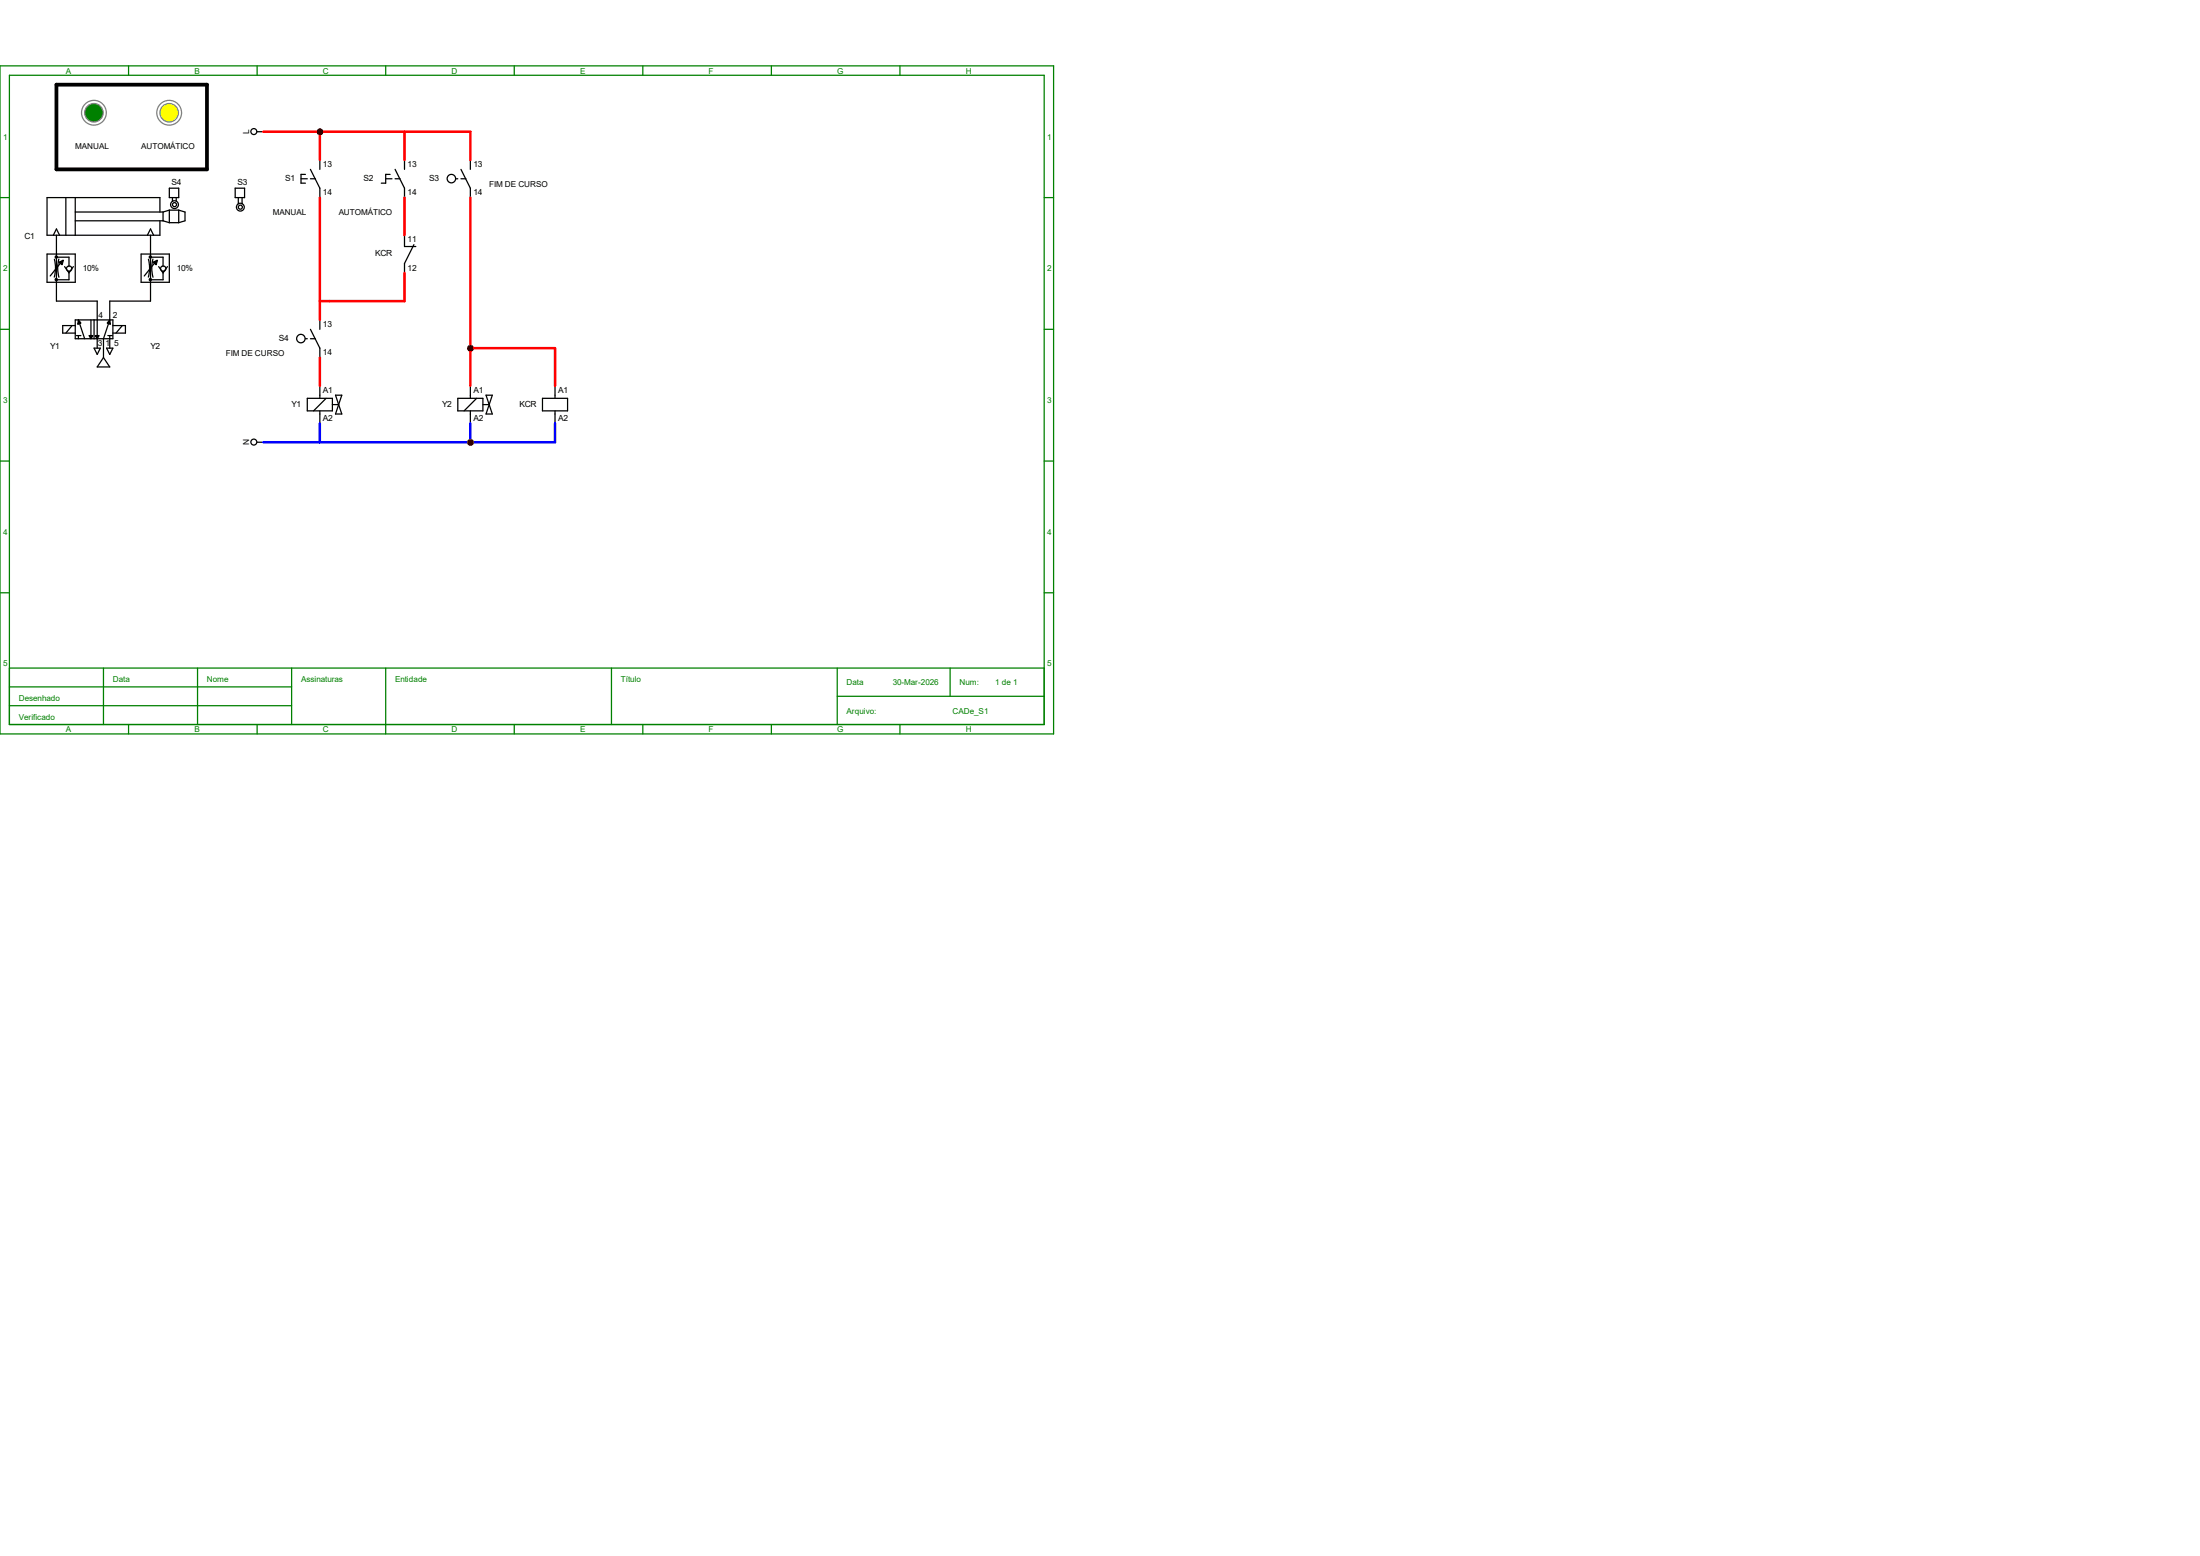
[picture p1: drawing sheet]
<svg xmlns="http://www.w3.org/2000/svg" width="297mm" height="210mm" viewBox="0 0 297 210" stroke-linecap="round" stroke-linejoin="round" font-family="sans-serif">
<g fill="none" stroke="#008000" stroke-width=".17">
<path d="M0 8.9h142.2v90.2h-142.2zM1.3 10.2h139.7v87.6h-139.7zM17.4 8.9v1.3M34.7 8.9v1.3M52.1 8.9v1.3M69.4 8.9v1.3M86.8 8.9v1.3M104.1 8.9v1.3M121.5 8.9v1.3M0 26.7h1.3M141 26.7h1.2M0 44.4h1.3"/>
<path d="M141 44.4h1.2M0 62.2h1.3M141 62.2h1.2M0 80h1.3M1.3 90.2h139.7M1.3 92.7h38.1M1.3 95.2h38.1M14 90.2v7.6M17.4 97.8v1.3M26.7 90.2v7.6M34.7 97.8v1.3M39.4 90.2v7.6"/>
<path d="M52.1 90.2v8.9M69.4 97.8v1.3M82.5 90.2v7.6M86.8 97.8v1.3M104.1 97.8v1.3M113 94h28M113 90.2v7.6M121.5 97.8v1.3M128.3 90.2v3.8M141 80h1.2"/>
</g>
<g fill="none" stroke="#000" stroke-width=".17">
<path d="M34.7 17.8h.9M6.3 34.3h3.9v3.8h-3.9zM7.2 31.7l.4-.8 .4 .8M7.3 35a4.7 4.7 0 0 1 0 2.4M7.6 31.7v8.9h5.5v6.4M7.6 34.7h1.7v1.3M7.9 35a4.7 4.7 0 0 0 .1 2.4M8.5 35.1l-1.7 2.2M8.7 36l.6 .8 .6-.8M8.9 26.7v5M9.3 36.6v1.2h-1.7M10.2 26.7v5"/>
<path d="M10.2 28.6h11.8M10.2 29.8h11.8M19 34.3h3.9v3.8h-3.9zM19.9 31.7l.4-.8 .4 .8M20 35a4.7 4.7 0 0 1 0 2.4M20.3 34.7h1.7v1.3M20.3 31.7v8.9h-5.5v2.6l-.8 2.5v2.6M20.6 35a4.7 4.7 0 0 0 .1 2.4M21.2 35.1l-1.7 2.2M21.4 36l.6 .8 .6-.8M21.6 28.6v-1.9h-15.3v5h15.3v-1.9M22 28.6v1.2"/>
<path d="M22 36.6v1.2h-1.7M22 29.8l.9 .3M22.9 25.4h1.2v1.3h-1.2zM22.9 28.4v1.7M22.9 28.4l-.9 .2M22.9 28.4h1.2M22.9 30.1h1.2M23.3 26.7v.5M23.8 26.7v.5M24.1 28.4v1.7M24.1 28.4l.9 .2v1.2l-.9 .3M31.7 25.4h1.3v1.3h-1.3z"/>
<path d="M32.2 26.7v.8M32.7 26.7v.8M40.6 24.1h.9M41.2 23.5h-.6v1.2h.6M41.9 22.9l1.3 2.5v1.3M41.9 24.1h.7M43.2 21.6v1.3M52.1 24.1h.8M52.7 23.5h-.6v1.2h-.6M53.3 24.1h.7M53.3 22.9l1.3 2.5v1.3M54.6 21.6v1.3"/>
<path d="M54.6 31.7v1.6h1.5M55.9 33l-1.3 2.6v1.2M9.7 43.9l-.8 1.1M10.2 43.2h5v2.5h-5zM10.2 43.9h-1.7v1.1h1.7M10.3 45.3h.6M10.6 43.2l.8 2.5M10.6 45.3v.4M12.3 43.2v2.5M12.7 47h.8l-.4 .8zM12.7 43.2v2.5M14 48.3l.8 1.2h-1.7z"/>
<path d="M14.4 47h.8l-.4 .8zM14.6 45.3h.6M14.8 45.3v1.7M15.2 43.9h1.7v1.1h-1.7M16.5 43.9l-.8 1.1M34.7 59.7h.9M41.2 45.7h.3M41.5 53.8h3.4v1.7h-3.4zM41.9 45.7h.7M41.9 44.4l1.3 2.6v1.3M43.2 43.2v1.2M43.2 52.1v1.7"/>
<path d="M43.2 55.5v1.6M44 53.8l-1.7 1.7M44.9 54.6h.8M45.3 53.3l.8 2.6h-.8l.8-2.6z"/>
<circle cx="34.3" cy="17.8" r=".4"/>
<circle cx="9.3" cy="36.3" r=".36"/>
<circle cx="22" cy="36.3" r=".36"/>
<circle cx="23.6" cy="27.6" r=".53"/>
<circle cx="23.6" cy="27.6" r=".28"/>
<circle cx="32.4" cy="28" r=".53"/>
<circle cx="32.4" cy="28" r=".28"/>
<circle cx="34.3" cy="59.7" r=".4"/>
<circle cx="40.6" cy="45.7" r=".57"/>
</g>
<g fill="#000" stroke="#000" stroke-width=".17">
<path d="M8 35.4l.6-.3-.2 .6zM20.7 35.4l.6-.3-.2 .6z"/>
<path d="M10.6 43.2l.3 .4-.4 .2z" fill-rule="evenodd"/>
<path d="M12 45.3h.5l-.2 .4z" fill-rule="evenodd"/>
<path d="M12.9 45.3h.5l-.3 .4z" fill-rule="evenodd"/>
<path d="M14.8 43.2l.1 .6-.4-.2z" fill-rule="evenodd"/>
<circle cx="7.6" cy="34.7" r=".15"/>
<circle cx="7.6" cy="37.7" r=".15"/>
<circle cx="20.3" cy="34.7" r=".15"/>
<circle cx="20.3" cy="37.7" r=".15"/>
</g>
<circle cx="43.2" cy="17.8" r=".28" fill="#f00" stroke="#800000" stroke-width=".17"/>
<g fill="none" stroke="#000" stroke-width=".17">
<path d="M61.6 24.1h.2M62.2 22.9l1.3 2.5v1.3M62.2 24.1h.7M63.5 21.6v1.3M61.8 53.8h3.4v1.7h-3.4zM63.5 52.1v1.7M63.5 55.5v1.6M64.3 53.8l-1.6 1.7M65.2 54.6h.8M65.6 53.3l.9 2.6h-.9l.9-2.6zM73.2 53.8h3.4v1.7h-3.4zM74.9 52.1v1.7"/>
<path d="M74.9 55.5v1.6"/>
<circle cx="60.9" cy="24.1" r=".57"/>
</g>
<g fill="#f00" stroke="#800000" stroke-width=".17">
<circle cx="63.5" cy="59.7" r=".28"/>
<circle cx="63.5" cy="47" r=".28"/>
</g>
<circle cx="12.7" cy="15.2" r="1.67" fill="none" stroke="#808080" stroke-width=".17"/>
<circle cx="12.7" cy="15.2" r="1.25" fill="#008000" stroke="#808080" stroke-width=".17"/>
<circle cx="22.8" cy="15.2" r="1.67" fill="none" stroke="#808080" stroke-width=".17"/>
<circle cx="22.8" cy="15.2" r="1.25" fill="#ff0" stroke="#808080" stroke-width=".17"/>
<path d="M7.6 11.4h20.3v11.5h-20.3z" fill="none" stroke="#000" stroke-width=".51"/>
<g fill="#f00" stroke="#800000" stroke-width=".34">
<circle cx="43.2" cy="17.8" r=".28"/>
<circle cx="63.5" cy="59.7" r=".28"/>
<circle cx="63.5" cy="47" r=".28"/>
</g>
<path d="M35.6 17.8h27.9v3.8M43.2 17.8v3.8M54.6 17.8v3.8M43.2 26.7v16.5M54.6 26.7v5M54.6 36.8v3.8h-11.4M63.5 26.7v25.4M43.2 48.3v3.8M63.5 47h11.4v5.1" fill="none" stroke="#f00" stroke-width=".34"/>
<g fill="#800000" stroke="#800000" stroke-width=".34">
<circle cx="43.2" cy="17.8" r=".28"/>
<circle cx="63.5" cy="59.7" r=".28"/>
<circle cx="63.5" cy="47" r=".28"/>
</g>
<path d="M43.2 57.1v2.6M63.5 57.1v2.6M74.9 57.1v2.6h-39.3" fill="none" stroke="#00f" stroke-width=".34"/>
<g font-size="1.1" fill="#008000">
<text x="8.9" y="9.9">A</text>
<text x="26.2" y="9.9">B</text>
<text x="43.6" y="9.9">C</text>
<text x="61" y="9.9">D</text>
<text x="78.3" y="9.9">E</text>
<text x="95.7" y="9.9">F</text>
<text x="113" y="9.9">G</text>
<text x="130.4" y="9.9">H</text>
<text x=".4" y="18.8">1</text>
<text x="141.4" y="18.8">1</text>
<text x=".4" y="36.6">2</text>
<text x="141.4" y="36.6">2</text>
<text x=".4" y="54.4">3</text>
<text x="141.4" y="54.4">3</text>
<text x=".4" y="72.2">4</text>
<text x="141.4" y="72.2">4</text>
<text x=".4" y="90">5</text>
<text x="141.4" y="90">5</text>
<text x="2.5" y="94.6">Desenhado</text>
<text x="15.2" y="92.1">Data</text>
<text x="27.9" y="92.1">Nome</text>
<text x="40.6" y="92.1">Assinaturas</text>
<text x="53.3" y="92.1">Entidade</text>
<text x="83.8" y="92.1">Título</text>
<text x="114.3" y="92.5">Data</text>
<text x="120.5" y="92.5">30-Mar-2026</text>
<text x="129.5" y="92.5">Num:</text>
<text x="134.4" y="92.5">1 de 1</text>
<text x="2.5" y="97.2">Verificado</text>
<text x="8.9" y="98.8">A</text>
<text x="26.2" y="98.8">B</text>
<text x="43.6" y="98.8">C</text>
<text x="61" y="98.8">D</text>
<text x="78.3" y="98.8">E</text>
<text x="95.7" y="98.8">F</text>
<text x="113" y="98.8">G</text>
<text x="114.3" y="96.3">Arquivo:</text>
<text x="128.6" y="96.3">CADe_S1</text>
<text x="130.4" y="98.8">H</text>
</g>
<g font-size="1.1">
<text x="10.2" y="20.1">MANUAL</text>
<text x="19.1" y="20.1">AUTOMÁTICO</text>
<text x="33.7" y="18.1" transform="rotate(-90 33.7 18.1)">L</text>
<text x="43.6" y="22.6">13</text>
<text x="55" y="22.6">13</text>
<text x="63.9" y="22.6">13</text>
<text x="23.2" y="24.9">S4</text>
<text x="32" y="24.9">S3</text>
<text x="36.8" y="29">MANUAL</text>
<text x="38.5" y="24.4">S1</text>
<text x="43.6" y="26.4">14</text>
<text x="45.7" y="29">AUTOMÁTICO</text>
<text x="49.1" y="24.4">S2</text>
<text x="55" y="26.4">14</text>
<text x="58" y="24.4">S3</text>
<text x="63.9" y="26.4">14</text>
<text x="66" y="25.2">FIM DE CURSO</text>
<text x="3.3" y="32.3">C1</text>
<text x="50.7" y="34.6">KCR</text>
<text x="55" y="32.7">11</text>
<text x="11.2" y="36.5">10%</text>
<text x="23.9" y="36.5">10%</text>
<text x="55" y="36.5">12</text>
<text x="6.8" y="47.1">Y1</text>
<text x="13.2" y="46.7">3</text>
<text x="13.3" y="42.9">4</text>
<text x="14.2" y="46.7">1</text>
<text x="15.2" y="42.9">2</text>
<text x="15.4" y="46.7">5</text>
<text x="20.3" y="47.1">Y2</text>
<text x="37.6" y="46">S4</text>
<text x="43.6" y="44.2">13</text>
<text x="43.6" y="48">14</text>
<text x="30.5" y="48">FIM DE CURSO</text>
<text x="43.6" y="53">A1</text>
<text x="63.9" y="53">A1</text>
<text x="75.4" y="53">A1</text>
<text x="39.4" y="54.9">Y1</text>
<text x="43.6" y="56.9">A2</text>
<text x="59.7" y="54.9">Y2</text>
<text x="63.9" y="56.9">A2</text>
<text x="70.1" y="54.9">KCR</text>
<text x="75.4" y="56.9">A2</text>
<text x="33.7" y="60" transform="rotate(-90 33.7 60)">N</text>
</g>
</svg>
